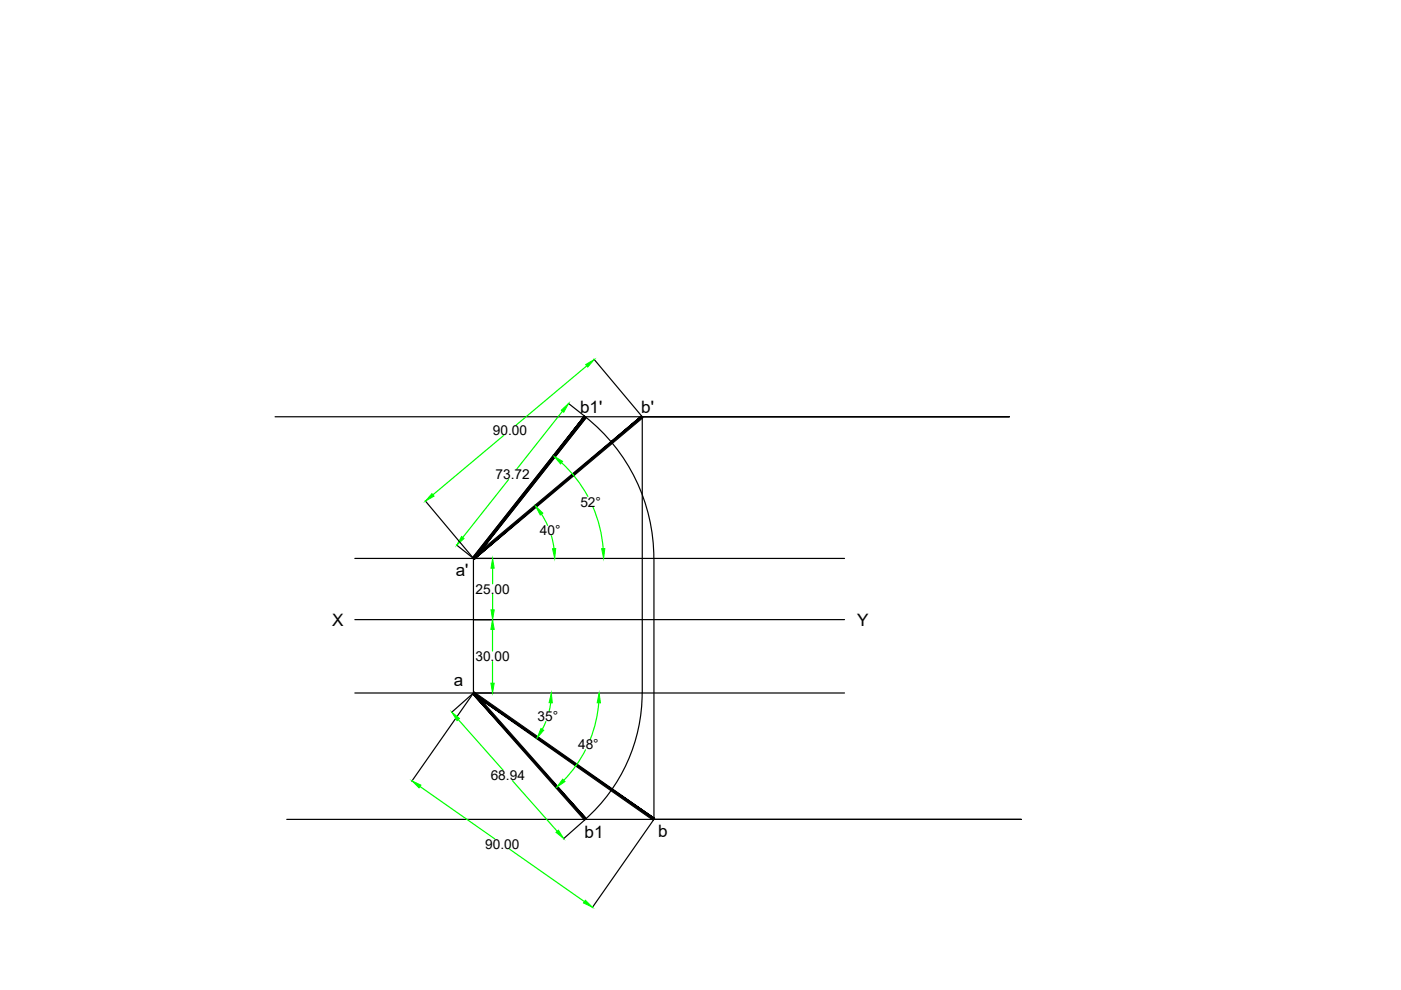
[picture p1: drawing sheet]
<svg xmlns="http://www.w3.org/2000/svg" width="297mm" height="210mm" viewBox="0 0 297 210" stroke-linecap="round" stroke-linejoin="round" font-family="sans-serif">
<!-- layer: 0 -->
<g fill="none" stroke="#000" stroke-width=".25">
<path d="M125.9 76.2l10.3 12.1M58.3 88.4h155.7h-77.8M120.5 85.5a45.7 45.7 0 0 1 11.4 11.3 38.3 38.3 0 0 1 6.7 21.6M136.2 88.4v58.5a35.8 35.8 0 0 1-12.1 26.8M75.2 118.4h103.9M90.2 106.2l10.2 12.2-3.6-2.9M100.4 118.4v28.5M138.6 118.4v55.3h77.9h-155.7M75.2 131.4h103.9M75.2 146.9h103.9M100.4 147l-13.1 18.6M100.4 147l-4.7 4.1"/>
<path d="M124.1 173.8l-4.6 4.1M138.6 173.8l-13 18.6"/>
</g>
<g fill="#000" stroke="#000" stroke-width=".21">
<path d="M123.9 88.2l-23.3 30.3 23.7-30zM123.9 88.2l-23.3 30.3-.4-.3z"/>
<path d="M123.9 88.2l-23.7 30 .4 .3zM123.9 88.2l.4 .3-23.7 30z"/>
<path d="M100.2 118.2l.3 .4 35.5-30.4zM100.5 118.6l35.5-30.4 .3 .4z"/>
<path d="M100.5 146.7l-.3 .4 38.6 26.4zM100.2 147.1l38.6 26.4-.3 .4z"/>
<path d="M100.2 147.1l24.1 26.5-23.7-26.8zM100.2 147.1l24.1 26.5-.4 .3z"/>
</g>
<g fill="none" stroke="#0f0" stroke-width=".25">
<path d="M124.4 77.6l-15 12.5M106.8 92.3l-15 12.6M119.1 98.1a27.6 27.6 0 0 1 5.5 7.2M119.3 87.2l-9.7 12.3M107.8 101.7l-9.7 12.3M114.8 109l1.3 2.4M116.9 113.6l.6 2.7M125.7 107.5a27.6 27.6 0 0 1 2.2 8.8M104.4 133.4v4.6M104.4 120.5v3.3M104.4 126v3.3M97.2 152.6l9.5 10.7"/>
<path d="M104.4 140.3v4.6M115.7 153l-.7 1.6M116.8 149l-.4 1.8M124.1 159a26.7 26.7 0 0 1-4.6 6.4M126.9 149a26.7 26.7 0 0 1-1.8 7.8M89 166.7l15.9 11.2M108.6 165.5l9.5 10.7M108.1 180.1l15.8 11.1"/>
</g>
<g fill="#0f0" stroke="#0f0" stroke-width=".21">
<path d="M117.1 116.3h.7l-.2 2.1z"/>
<path d="M113.6 107.3l1.5 1.5-.6 .4z"/>
<path d="M127.6 116.3h.6l-.2 2.1z"/>
<path d="M117.5 96.7l1.8 1.1-.5 .6z"/>
<path d="M114.7 154.5l.6 .3-1.4 1.6z"/>
<path d="M116.9 146.9l.2 2.1h-.7z"/>
<path d="M119.3 165.2l.5 .5-1.7 1.2z"/>
<path d="M127 146.9l.3 2.1h-.7z"/>
<path d="M97.9 113.7l.5 .5-1.6 1.4z"/>
<path d="M119 87l1.6-1.5-1.1 1.9z"/>
<path d="M91.6 104.7l.4 .5-1.8 1z"/>
<path d="M124.2 77.3l1.8-1.1-1.4 1.6z"/>
<path d="M87.3 165.6l1.9 .9-.4 .5z"/>
<path d="M124.1 190.9l1.5 1.5-1.9-1z"/>
<path d="M95.8 151l1.6 1.3-.5 .5z"/>
<path d="M117.9 176.5l.5-.5 1.1 1.8z"/>
<path d="M104.4 118.4l.4 2.1h-.7z"/>
<path d="M104.1 129.3h.7l-.4 2.1z"/>
<path d="M104.4 131.4l.4 2h-.7z"/>
<path d="M104.1 144.9h.7l-.4 2z"/>
</g>
<g font-size="3.6">
<text x="123" y="87.6">b1'</text>
<text x="135.9" y="87.6">b'</text>
<text x="96.6" y="122">a'</text>
<text x="70.4" y="132.7">X</text>
<text x="181.8" y="132.7">Y</text>
<text x="96.3" y="145.5">a</text>
<text x="124" y="177.6">b1</text>
<text x="139.6" y="177.5">b</text>
</g>
<g font-size="2.9">
<text x="104.5" y="92.3">90.00</text>
<text x="105.1" y="101.6">73.72</text>
<text x="123" y="107.4">52°</text>
<text x="114.5" y="113.5">40°</text>
<text x="100.8" y="125.9">25.00</text>
<text x="100.8" y="140.2">30.00</text>
<text x="114" y="152.9">35°</text>
<text x="122.6" y="158.9">48°</text>
<text x="104" y="165.4">68.94</text>
<text x="102.9" y="180">90.00</text>
</g>
</svg>
